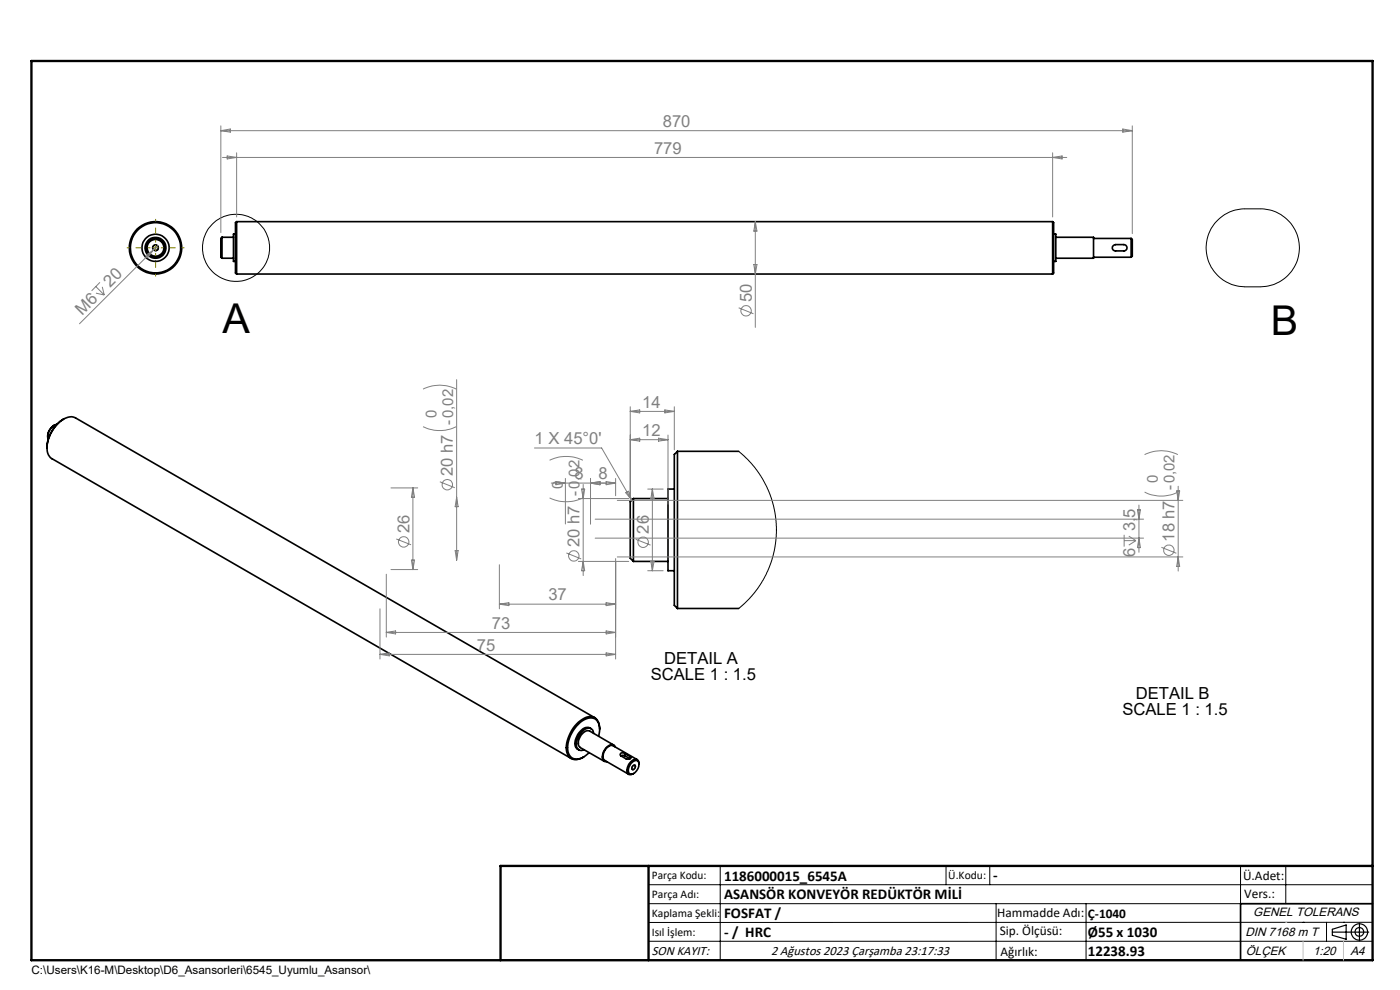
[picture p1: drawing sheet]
<svg xmlns="http://www.w3.org/2000/svg" width="297mm" height="210mm" viewBox="0 0 297 210" stroke-linecap="round" stroke-linejoin="round" font-family="sans-serif">
<g fill="none" stroke="#000" stroke-width=".35">
<path d="M47.1 50.3v4.5M47.1 50.3l-.3 .3v4l.3 .2M47.1 54.8h2.4M47.1 50.3h2.4M50 49.7h-.5v5.7h.5M50.2 47l-.2 .2v10.7l.2 .2M50.2 47v11.1M50.2 58.1h173.1M50.2 47h173.1M223.3 47v11.1M223.3 47l.2 .2v10.7l-.2 .2M223.5 49.7h.5v5.7h-.5"/>
<path d="M224 50.3h8v4.5h-8M232 54.6h8M232 50.6h8M236.1 52.1l.5-.2h1.8a.67 .67 0 0 1 .7 .7 .67 .67 0 0 1-.7 .6h-2l-.4-.5zM240 50.6v4M240 50.6l.2 .2v3.6l-.2 .2M11.5 90.2a2.81 2.81 0 0 0-1.4 2.4M12.1 90a2.71 2.71 0 0 0-1.9 3.2M13.5 88.9a7.4 7.4 0 0 0-3.5 6.1M143.7 95.7l-.6 .7v32l.6 .7M143.7 95.7v33.4M143.7 95.7h13"/>
<path d="M134.4 105.8v13.3M134.4 105.8l-.7 .6v12l.7 .7M134.4 119.1h7.3M134.4 105.8h7.3M143.1 103.7h-1.4v17.4h1.4M143.7 129.1h13M125.4 154.6a1.61 1.61 0 0 0-2.3 .5 3.2 3.2 0 0 0-.9 3.5l.6 .5M125.9 155.6a1.15 1.15 0 0 0-.7-1.1 1.15 1.15 0 0 0-1.3 .3 3.5 3.5 0 0 0-1.4 4l.6 .4 .8-.2M126.2 152.3l-110.2-63.7a3.2 3.2 0 0 0-3.6 1.2 6.7 6.7 0 0 0-2.1 6.7l.7 .8 110.2 63.6M127 156.2a3.3 3.3 0 0 0-.8-3.7 3.6 3.6 0 0 0-3.9 1.5 6.4 6.4 0 0 0-1.6 5.9 2.06 2.06 0 0 0 3.2 .6l1.1-.8M127.2 154.7a2.16 2.16 0 0 0-2.8-2.6 7.4 7.4 0 0 0-4.2 7.4 2.1 2.1 0 0 0 3.5 1.1h.1M130.2 158l-5.1-2.9a2.28 2.28 0 0 0-2.4 2.2l.1 .9 .3 .4 5.1 2.9"/>
<path d="M130.5 158.5a.94 .94 0 0 0-1.6-.1 2.58 2.58 0 0 0-.9 2.9l.4 .3h.3M132.6 159.8a.54 .54 0 0 0-.6-.1 .54 .54 0 0 0-.4 .5l.1 .1M132.6 159.8l1.1 .7M132.6 159.8v.5M131.7 160.3l1.2 .7a.67 .67 0 0 0 .9-.4l-.1-.1M131.7 160.3h.9M132.6 160.3l1 .6M133.7 160.5v.4M133.9 161.9l.2-.2a.76 .76 0 0 1 1-.4 .76 .76 0 0 1 .4 1 1.98 1.98 0 0 1-1.8 1.9 1.36 1.36 0 0 1 0-2zM134.3 162.4l.3-.1a.52 .52 0 0 1 .1 .6 .52 .52 0 0 1-.6 .3v-.5zM135.2 161.1l-5.1-2.9a1.96 1.96 0 0 0-2.1 2l.1 1 5.3 3M135.5 162.1a.83 .83 0 0 0-.3-1 .83 .83 0 0 0-1.1 .3 2.25 2.25 0 0 0-.9 2.7l.6 .2 .6-.2"/>
<path d="M291.2 191.7h-28v12"/>
<circle cx="33" cy="52.6" r=".58"/>
<circle cx="33" cy="52.6" r="2"/>
<circle cx="33" cy="52.6" r="1.78"/>
<circle cx="33" cy="52.6" r="2.89"/>
<circle cx="33" cy="52.6" r="5.3"/>
<circle cx="33" cy="52.6" r="5.6"/>
<circle cx="33" cy="52.6" r="2.22"/>
</g>
<g fill="none" stroke="#000" stroke-width=".21">
<path d="M32.3 52.7a.68 .68 0 0 1 .7-.8 .68 .68 0 0 1 .7 .8 .68 .68 0 0 1-.9 .5M258 47.1a8.2 8.2 0 0 1 6.1-2.8h3.3a8.3 8.3 0 0 1 8.3 8.3 8.3 8.3 0 0 1-8.3 8.2h-3.3a8.3 8.3 0 0 1-7.5-4.8 8.3 8.3 0 0 1 1.4-8.9zM156.7 95.7l1.1 1 2.1 2.2 1.5 2.1 1 1.8 .9 1.9 .8 2.5 .4 2.1 .2 2.3v2.3l-.4 2.8-.5 2.1-.9 2.2-1 2.1-1.7 2.5-2.5 2.7-1 .8M134.3 162.4l.2-.2a.55 .55 0 0 1 .3 .6 .55 .55 0 0 1-.4 .5h-.2l-.2-.2zM137.6 187.7h153.6M137.6 191.7h153.6M137.6 199.7h153.6M152.8 183.7v20M200.7 183.7v4M210 183.7v4M211.3 191.7v12M230.4 191.7v12"/>
<path d="M263.2 183.7v20M272.8 183.7v8M276.4 195.6h.1M281.4 195.6v4.1M285 195.6h.1M291.2 195.6l-153.6 .1"/>
<circle cx="50.1" cy="52.6" r="7.1"/>
</g>
<g fill="none" stroke="#808080" stroke-width=".21">
<path d="M46.8 26.7v22.6M46.8 27.7h193.4M46.8 27.7l2.1-.3v.6zM47.2 33.4h179.1M48.2 33.1l2 .3-2 .3zM50.2 32.4v13.6M223.3 32.4v13.6M223.3 33.4l2-.3v.6zM238.2 27.4l2 .3-2 .3zM240.2 26.7v22.9M21.2 59.9l-1.8 1.8M30.9 54.2l1.6-1.2-1.2 1.7z"/>
<path d="M33.5 52.1l-16.6 16.6M159.9 56.1h.7l-.4 2zM160.2 47v22.5M160.2 47l.4 2h-.7zM20.3 60.8l1.8 1.8M20.4 62.2l1.7 .4M21.7 60.8l.4 1.8M156.7 65.3l3.1 1.3M89.7 90.5a8.1 8.1 0 0 0 7.1 0M89.7 82.5a7.8 7.8 0 0 1 7.1 0M96.9 80.5v38.3M113.4 95h14.2l6.4 11.1"/>
<path d="M116.6 97.6a8.1 8.1 0 0 1 7 0M133.7 86.3v19.1M133.7 93.3h8M133.7 93.3l2-.4v.7zM133.7 87.3l2-.3v.6zM133.7 87.3h9.4M139.7 92.9l2 .4-2 .3zM141 87l2.1 .3-2.1 .3zM141.7 92.3v14.7M143.1 86.3v9.1M242.8 96.4a7.8 7.8 0 0 1 7.1 0M82.9 103.5h5.7"/>
<path d="M84.1 114.3l3.1 1.3M87.3 118.8h.6l-.3 2zM87.6 103.5v17.3M87.6 103.5l.3 2h-.6zM93.3 102.2l3.2 1.3M96.6 116.8h.6l-.3 2zM96.9 105.5l.3 2h-.6zM105.9 119.8v9.3M116.6 105.6a8.1 8.1 0 0 0 7 0M116.9 102.5h13.7M117.9 102.2l2 .3-2 .3zM119.9 101.5v9.7"/>
<path d="M120.2 117.3l3.1 1.3M122.7 119.1h10.7M122.7 105.8h10.7M123.4 103.7h.6l-.3 2.1zM123.7 119.1l.3 2h-.6zM123.7 102.8v19.3M125.3 102.5l2-.3v.6zM125.3 101.5v9.7M126.3 110.1h116.3M126.3 114.2h116.3M128.6 102.2l2 .3-2 .3zM130.6 101.5v3.7"/>
<path d="M130.6 118.5v21.3M131 106.1h119.9M131 118.1h119.9M132.8 104.5l.5-.3 .7 1.9zM134.9 114.4l3.1 1.2M137.4 103.7h3.3M138.1 119.1h.6l-.3 2zM138.4 103.7v17.4M138.4 103.7l.3 2.1h-.6zM238.5 113.4v2.5M238.5 114.7h2.5M239.5 113.7l1.5 1"/>
<path d="M241 114.7l-1.5 .9M241.3 108.2h.6l-.3 1.9zM241.6 107.1v10M241.6 114.2l.3 2h-.6zM242.8 104.4a7.8 7.8 0 0 0 7.1 0M246.4 116.1l3.2 1.3M249.6 104.1h.7l-.4 2zM249.9 103.1v18M249.9 118.1l.4 2h-.7zM80.6 129.1v10.7M80.6 138.8h50M80.6 138.8l2-.3v.6z"/>
<path d="M82 121.8v13.3M82 134.2h48.6M82 134.2l1.9-.4v.7zM82.9 120.8h5.7M105.9 128.2h24.7M105.9 128.2l2-.4v.7zM128.6 127.8l2 .4-2 .3zM128.6 133.8l2 .4-2 .3zM128.6 138.5l2 .3-2 .3zM137.4 121.1h3.3"/>
<circle cx="158.3" cy="65.9" r="1.09"/>
<circle cx="85.6" cy="114.9" r="1.11"/>
<circle cx="94.9" cy="102.8" r="1.11"/>
<circle cx="121.7" cy="117.9" r="1.09"/>
<circle cx="136.4" cy="115" r="1.11"/>
<circle cx="248" cy="116.7" r="1.11"/>
</g>
<g fill="none" stroke="#000" stroke-width=".25">
<path d="M282.6 197.7h7.8M282.6 197.1l3-.9v3l-3-.8zM288.4 195.8v3.8M106.2 203.7h185"/>
<circle cx="288.4" cy="197.7" r="1.74"/>
<circle cx="288.4" cy="197.7" r=".93"/>
</g>
<path d="M31.9 52.6h-5M33 51.4v-5M33 53.7v5M34.1 52.6h5" fill="none" stroke="#808000" stroke-width=".21" stroke-dasharray="15.2 1.3 1.3 1.3" stroke-dashoffset="14.6" stroke-linecap="butt"/>
<path d="M32.4 52.6h1.1M33 52v1.1" fill="none" stroke="#808000" stroke-width=".21"/>
<path d="M6.7 12.9h284.5v190.8h-284.5zM137.6 183.7v20M291.2 183.7h-185v20" fill="none" stroke="#000" stroke-width=".5"/>
<path d="M276.4 199.7v4M285 199.7v4" fill="none" stroke="#c0c0c0" stroke-width=".21"/>
<path d="M272.8 195.6h.1" fill="none" stroke="#c0c0c0" stroke-width=".25"/>
<g font-size="8.7">
<text x="47.2" y="70.6">A</text>
<text x="269.6" y="71.1">B</text>
</g>
<g font-size="3.5" fill="#808080">
<text x="140.6" y="26.9">870</text>
<text x="138.8" y="32.6">779</text>
<text x="23.4" y="61.1" transform="rotate(-45 23.4 61.1)">20</text>
<text x="159.5" y="64.1" transform="rotate(-90 159.5 64.1)">50</text>
<text x="17.5" y="67" transform="rotate(-45 17.5 67)">M6</text>
<text x="136.3" y="86.5">14</text>
<text x="113.4" y="94.2">1 X 45°0'</text>
<text x="136.3" y="92.5">12</text>
<text x="96.1" y="101" transform="rotate(-90 96.1 101)">20 h7 -0,02</text>
<text x="121.8" y="101.7">8</text>
<text x="127" y="101.7">8</text>
<text x="86.8" y="113.1" transform="rotate(-90 86.8 113.1)">26</text>
<text x="137.6" y="113.2" transform="rotate(-90 137.6 113.2)">26</text>
<text x="240.8" y="112.7" transform="rotate(-90 240.8 112.7)">3,5</text>
<text x="122.9" y="116.1" transform="rotate(-90 122.9 116.1)">20 h7</text>
<text x="240.8" y="118.2" transform="rotate(-90 240.8 118.2)">6</text>
<text x="249.2" y="114.9" transform="rotate(-90 249.2 114.9)">18 h7</text>
<text x="116.3" y="127.3">37</text>
<text x="104.3" y="133.3">73</text>
<text x="101.2" y="138">75</text>
</g>
<g font-size="3.5">
<text x="140.9" y="140.8">DETAIL A</text>
<text x="138.1" y="144.3">SCALE 1 : 1.5</text>
<text x="240.9" y="148.2">DETAIL B</text>
<text x="238.1" y="151.7">SCALE 1 : 1.5</text>
</g>
<g font-size="3.2" fill="#808080">
<text x="92.6" y="88.7" transform="rotate(-90 92.6 88.7)">0</text>
<text x="119.4" y="103.8" transform="rotate(-90 119.4 103.8)">0</text>
<text x="123" y="105.2" transform="rotate(-90 123 105.2)">-0,02</text>
<text x="245.7" y="102.6" transform="rotate(-90 245.7 102.6)">0</text>
<text x="249.2" y="104" transform="rotate(-90 249.2 104)">-0,02</text>
</g>
<g font-size="3.2">
<text x="153.6" y="186.8">1186000015_6545A</text>
<text x="153.6" y="190.8">ASANSÖR KONVEYÖR REDÜKTÖR MİLİ</text>
<text x="210.7" y="186.6">-</text>
<text x="153.6" y="194.8">FOSFAT /</text>
<text x="153.6" y="198.8">- / HRC</text>
<text x="230.8" y="198.7">Ø55 x 1030</text>
<text x="230.8" y="202.8">12238.93</text>
</g>
<g font-size="2.8">
<text x="263.7" y="186.7">Ü.Adet:</text>
<text x="263.9" y="190.5">Vers.:</text>
<text x="211.5" y="194.5">Hammadde Adı:</text>
<text x="230.8" y="194.7">Ç-1040</text>
<text x="138.3" y="202.6">SON KAYIT:</text>
<text x="163.6" y="202.6">2 Ağustos 2023 Çarşamba 23:17:33</text>
<text x="212.1" y="198.4">Sip. Ölçüsü:</text>
<text x="212.2" y="202.7">Ağırlık:</text>
</g>
<g font-size="2.6">
<text x="265.9" y="194.4">GENEL TOLERANS</text>
<text x="264.2" y="198.5">DIN 7168 m T</text>
<text x="264.3" y="202.6">ÖLÇEK</text>
<text x="278.5" y="202.6">1:20</text>
<text x="286.5" y="202.6">A4</text>
</g>
<g font-size="2.5">
<text x="138.3" y="186.4">Parça Kodu:</text>
<text x="138.3" y="190.5">Parça Adı:</text>
<text x="201.2" y="186.5">Ü.Kodu:</text>
<text x="138.3" y="194.5">Kaplama Şekli:</text>
<text x="138.3" y="198.6">Isıl İşlem:</text>
<text x="6.7" y="206.7">C:\Users\K16-M\Desktop\D6_Asansorleri\6545_Uyumlu_Asansor\</text>
</g>
</svg>
